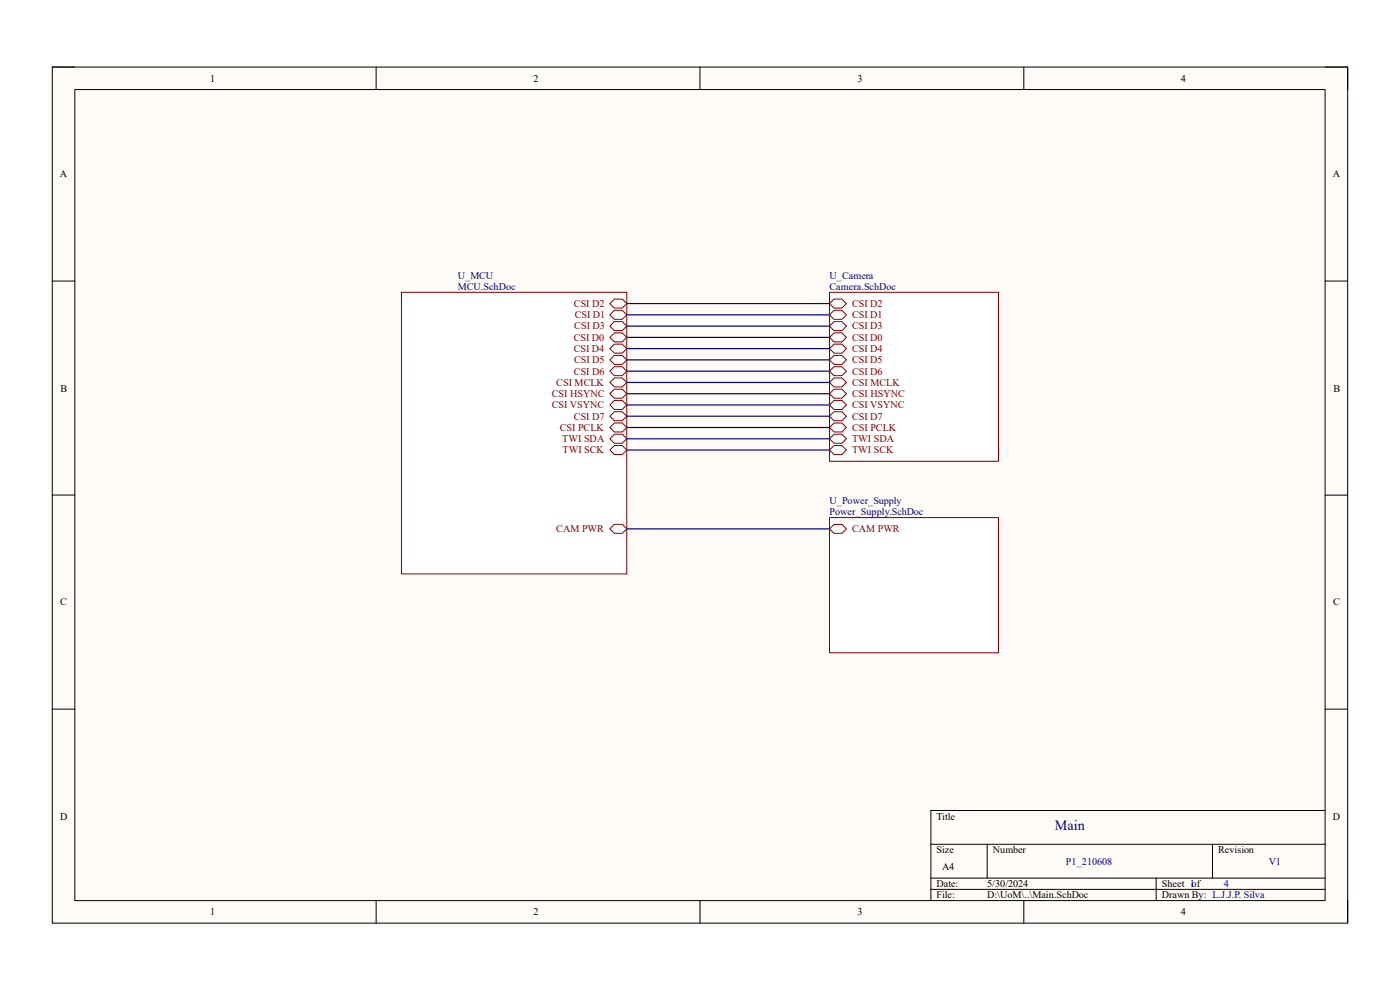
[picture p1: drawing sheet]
<svg xmlns="http://www.w3.org/2000/svg" width="297mm" height="210mm" viewBox="0 0 297 210" stroke-linecap="round" stroke-linejoin="round" font-family="sans-serif">
<path d="M11.1 14.2h274.8v181.6h-274.8z" fill-rule="evenodd" fill="#fffcf8"/>
<path d="M11.1 14.2h274.8v181.6h-274.8z" fill="none" stroke="#000" stroke-width=".21"/>
<path d="M15.9 19h265.2v172.1h-265.2z" fill-rule="evenodd" fill="#fffcf8"/>
<g fill="none" stroke="#000" stroke-width=".21">
<path d="M11.1 14.2h4.8M15.9 19h265.2v172.1h-265.2zM79.8 14.2v4.8M148.5 14.2v4.8M217.2 14.2v4.8M281.1 14.2h4.8v4.8M11.1 59.6h4.8M281.1 59.6h4.8M11.1 105h4.8M281.1 105h4.8M11.1 150.4h4.8M281.1 150.4h4.8"/>
<path d="M197.5 179.1h83.6M209.4 179.1v7.2M257.2 179.1v7.2M281.1 171.9h-83.6v19.2M79.8 191.1v4.7M148.5 191.1v4.7M197.5 186.3h83.6M197.5 188.7h83.6M217.2 191.1v4.7M245.3 186.3v4.8M285.9 191.1v4.7"/>
</g>
<path d="M176 62h35.8v35.9h-35.8z" fill-rule="evenodd" fill="#fff"/>
<path d="M176 62h35.8v35.9h-35.8z" fill="none" stroke="#800000" stroke-width=".21"/>
<path d="M176 64.4l.9-1h1.7l1 1-1 1h-1.7z" fill-rule="evenodd" fill="#fff"/>
<path d="M176 64.4l.9-1h1.7l1 1-1 1h-1.7z" fill="none" stroke="#800000" stroke-width=".21"/>
<path d="M176 66.8l.9-1h1.7l1 1-1 .9h-1.7z" fill-rule="evenodd" fill="#fff"/>
<path d="M176 66.8l.9-1h1.7l1 1-1 .9h-1.7z" fill="none" stroke="#800000" stroke-width=".21"/>
<path d="M176 69.2l.9-1h1.7l1 1-1 .9h-1.7z" fill-rule="evenodd" fill="#fff"/>
<path d="M176 69.2l.9-1h1.7l1 1-1 .9h-1.7z" fill="none" stroke="#800000" stroke-width=".21"/>
<path d="M176 71.6l.9-1h1.7l1 1-1 .9h-1.7z" fill-rule="evenodd" fill="#fff"/>
<path d="M176 71.6l.9-1h1.7l1 1-1 .9h-1.7z" fill="none" stroke="#800000" stroke-width=".21"/>
<path d="M176 74l.9-1h1.7l1 1-1 .9h-1.7z" fill-rule="evenodd" fill="#fff"/>
<path d="M176 74l.9-1h1.7l1 1-1 .9h-1.7z" fill="none" stroke="#800000" stroke-width=".21"/>
<path d="M176 76.3l.9-.9h1.7l1 .9-1 1h-1.7z" fill-rule="evenodd" fill="#fff"/>
<path d="M176 76.3l.9-.9h1.7l1 .9-1 1h-1.7z" fill="none" stroke="#800000" stroke-width=".21"/>
<path d="M176 78.7l.9-.9h1.7l1 .9-1 1h-1.7z" fill-rule="evenodd" fill="#fff"/>
<path d="M176 78.7l.9-.9h1.7l1 .9-1 1h-1.7z" fill="none" stroke="#800000" stroke-width=".21"/>
<path d="M176 81.1l.9-.9h1.7l1 .9-1 1h-1.7z" fill-rule="evenodd" fill="#fff"/>
<path d="M176 81.1l.9-.9h1.7l1 .9-1 1h-1.7z" fill="none" stroke="#800000" stroke-width=".21"/>
<path d="M176 83.5l.9-.9h1.7l1 .9-1 1h-1.7z" fill-rule="evenodd" fill="#fff"/>
<path d="M176 83.5l.9-.9h1.7l1 .9-1 1h-1.7z" fill="none" stroke="#800000" stroke-width=".21"/>
<path d="M176 85.9l.9-.9h1.7l1 .9-1 1h-1.7z" fill-rule="evenodd" fill="#fff"/>
<path d="M176 85.9l.9-.9h1.7l1 .9-1 1h-1.7z" fill="none" stroke="#800000" stroke-width=".21"/>
<path d="M176 88.3l.9-1h1.7l1 1-1 1h-1.7z" fill-rule="evenodd" fill="#fff"/>
<path d="M176 88.3l.9-1h1.7l1 1-1 1h-1.7z" fill="none" stroke="#800000" stroke-width=".21"/>
<path d="M176 90.7l.9-1h1.7l1 1-1 .9h-1.7z" fill-rule="evenodd" fill="#fff"/>
<path d="M176 90.7l.9-1h1.7l1 1-1 .9h-1.7z" fill="none" stroke="#800000" stroke-width=".21"/>
<path d="M176 93.1l.9-1h1.7l1 1-1 .9h-1.7z" fill-rule="evenodd" fill="#fff"/>
<path d="M176 93.1l.9-1h1.7l1 1-1 .9h-1.7z" fill="none" stroke="#800000" stroke-width=".21"/>
<path d="M176 95.5l.9-1h1.7l1 1-1 .9h-1.7z" fill-rule="evenodd" fill="#fff"/>
<path d="M176 95.5l.9-1h1.7l1 1-1 .9h-1.7z" fill="none" stroke="#800000" stroke-width=".21"/>
<path d="M176 109.8h35.8v28.7h-35.8z" fill-rule="evenodd" fill="#fff"/>
<path d="M176 109.8h35.8v28.7h-35.8z" fill="none" stroke="#800000" stroke-width=".21"/>
<path d="M176 112.2l.9-1h1.7l1 1-1 .9h-1.7z" fill-rule="evenodd" fill="#fff"/>
<path d="M176 112.2l.9-1h1.7l1 1-1 .9h-1.7z" fill="none" stroke="#800000" stroke-width=".21"/>
<path d="M85.2 62h47.8v59.8h-47.8z" fill-rule="evenodd" fill="#fff"/>
<path d="M85.2 62h47.8v59.8h-47.8z" fill="none" stroke="#800000" stroke-width=".21"/>
<path d="M129.4 76.3l.9-.9h1.7l1 .9-1 1h-1.7z" fill-rule="evenodd" fill="#fff"/>
<path d="M129.4 76.3l.9-.9h1.7l1 .9-1 1h-1.7z" fill="none" stroke="#800000" stroke-width=".21"/>
<path d="M129.4 74l.9-1h1.7l1 1-1 .9h-1.7z" fill-rule="evenodd" fill="#fff"/>
<path d="M129.4 74l.9-1h1.7l1 1-1 .9h-1.7z" fill="none" stroke="#800000" stroke-width=".21"/>
<path d="M129.4 66.8l.9-1h1.7l1 1-1 .9h-1.7z" fill-rule="evenodd" fill="#fff"/>
<path d="M129.4 66.8l.9-1h1.7l1 1-1 .9h-1.7z" fill="none" stroke="#800000" stroke-width=".21"/>
<path d="M129.4 64.4l.9-1h1.7l1 1-1 1h-1.7z" fill-rule="evenodd" fill="#fff"/>
<path d="M129.4 64.4l.9-1h1.7l1 1-1 1h-1.7z" fill="none" stroke="#800000" stroke-width=".21"/>
<path d="M129.4 69.2l.9-1h1.7l1 1-1 .9h-1.7z" fill-rule="evenodd" fill="#fff"/>
<path d="M129.4 69.2l.9-1h1.7l1 1-1 .9h-1.7z" fill="none" stroke="#800000" stroke-width=".21"/>
<path d="M129.4 90.7l.9-1h1.7l1 1-1 .9h-1.7z" fill-rule="evenodd" fill="#fff"/>
<path d="M129.4 90.7l.9-1h1.7l1 1-1 .9h-1.7z" fill="none" stroke="#800000" stroke-width=".21"/>
<path d="M129.4 83.5l.9-.9h1.7l1 .9-1 1h-1.7z" fill-rule="evenodd" fill="#fff"/>
<path d="M129.4 83.5l.9-.9h1.7l1 .9-1 1h-1.7z" fill="none" stroke="#800000" stroke-width=".21"/>
<path d="M129.4 85.9l.9-.9h1.7l1 .9-1 1h-1.7z" fill-rule="evenodd" fill="#fff"/>
<path d="M129.4 85.9l.9-.9h1.7l1 .9-1 1h-1.7z" fill="none" stroke="#800000" stroke-width=".21"/>
<path d="M129.4 88.3l.9-1h1.7l1 1-1 1h-1.7z" fill-rule="evenodd" fill="#fff"/>
<path d="M129.4 88.3l.9-1h1.7l1 1-1 1h-1.7z" fill="none" stroke="#800000" stroke-width=".21"/>
<path d="M129.4 78.7l.9-.9h1.7l1 .9-1 1h-1.7z" fill-rule="evenodd" fill="#fff"/>
<path d="M129.4 78.7l.9-.9h1.7l1 .9-1 1h-1.7z" fill="none" stroke="#800000" stroke-width=".21"/>
<path d="M129.4 112.2l.9-1h1.7l1 1-1 .9h-1.7z" fill-rule="evenodd" fill="#fff"/>
<path d="M129.4 112.2l.9-1h1.7l1 1-1 .9h-1.7z" fill="none" stroke="#800000" stroke-width=".21"/>
<path d="M129.4 81.1l.9-.9h1.7l1 .9-1 1h-1.7z" fill-rule="evenodd" fill="#fff"/>
<path d="M129.4 81.1l.9-.9h1.7l1 .9-1 1h-1.7z" fill="none" stroke="#800000" stroke-width=".21"/>
<path d="M129.4 71.6l.9-1h1.7l1 1-1 .9h-1.7z" fill-rule="evenodd" fill="#fff"/>
<path d="M129.4 71.6l.9-1h1.7l1 1-1 .9h-1.7z" fill="none" stroke="#800000" stroke-width=".21"/>
<path d="M129.4 93.1l.9-1h1.7l1 1-1 .9h-1.7z" fill-rule="evenodd" fill="#fff"/>
<path d="M129.4 93.1l.9-1h1.7l1 1-1 .9h-1.7z" fill="none" stroke="#800000" stroke-width=".21"/>
<path d="M129.4 95.5l.9-1h1.7l1 1-1 .9h-1.7z" fill-rule="evenodd" fill="#fff"/>
<path d="M129.4 95.5l.9-1h1.7l1 1-1 .9h-1.7z" fill="none" stroke="#800000" stroke-width=".21"/>
<g fill="none" stroke="#000080" stroke-width=".25">
<path d="M133 64.4h43M133 66.8h43M133 69.2h43M133 71.6h43M133 74h43M133 76.3h43M133 78.7h43M133 81.1h43M133 83.5h43M133 85.9h43M133 88.3h43M133 90.7h43"/>
<path d="M133 93.1h43M133 95.5h43M133 112.2h43"/>
</g>
<text font-size="3" fill="#000080" x="223.8" y="176.1">Main</text>
<g font-size="2.2">
<text x="44.6" y="17.3">1</text>
<text x="113.2" y="17.3">2</text>
<text x="181.9" y="17.3">3</text>
<text x="250.5" y="17.3">4</text>
<text x="12.7" y="37.6">A</text>
<text x="282.7" y="37.6">A</text>
<text x="12.8" y="83.1">B</text>
<text x="282.9" y="83.1">B</text>
<text x="12.8" y="128.4">C</text>
<text x="282.8" y="128.4">C</text>
<text x="12.7" y="173.9">D</text>
<text x="198.7" y="173.9">Title</text>
<text x="282.8" y="173.9">D</text>
<text x="198.7" y="181">Size</text>
<text x="199.9" y="184.6">A4</text>
<text x="210.6" y="181">Number</text>
<text x="258.4" y="181">Revision</text>
<text x="198.7" y="188.2">Date:</text>
<text x="198.7" y="190.6">File:</text>
<text x="209.4" y="190.6">D:\UoM\..\Main.SchDoc</text>
<text x="209.4" y="188.2">5/30/2024</text>
<text x="246.5" y="188.2">Sheet of</text>
<text x="246.5" y="190.6">Drawn By: L.J.J.P. Silva</text>
<text x="44.6" y="194.2">1</text>
<text x="113.2" y="194.2">2</text>
<text x="181.9" y="194.2">3</text>
<text x="250.5" y="194.2">4</text>
</g>
<g font-size="2.2" fill="#000080">
<text x="97.1" y="59.1">U_MCU</text>
<text x="176" y="59.1">U_Camera</text>
<text x="97.1" y="61.6">MCU.SchDoc</text>
<text x="176" y="61.6">Camera.SchDoc</text>
<text x="176" y="106.9">U_Power_Supply</text>
<text x="176" y="109.3">Power_Supply.SchDoc</text>
<text x="226.1" y="183.4">P1_210608</text>
<text x="269.2" y="183.4">V1</text>
<text x="252.4" y="188.2">1</text>
<text x="259.6" y="188.2">4</text>
</g>
<g font-size="2.2" fill="#800000">
<text x="121.8" y="65.1">CSI D2</text>
<text x="180.8" y="65.1">CSI D2</text>
<text x="121.8" y="69.9">CSI D3</text>
<text x="121.9" y="67.5">CSI D1</text>
<text x="180.8" y="67.5">CSI D1</text>
<text x="180.8" y="69.9">CSI D3</text>
<text x="121.7" y="74.7">CSI D4</text>
<text x="121.7" y="72.3">CSI D0</text>
<text x="121.8" y="77.1">CSI D5</text>
<text x="180.8" y="72.3">CSI D0</text>
<text x="180.8" y="74.7">CSI D4</text>
<text x="180.8" y="77.1">CSI D5</text>
<text x="118" y="81.9">CSI MCLK</text>
<text x="121.8" y="79.5">CSI D6</text>
<text x="180.8" y="79.5">CSI D6</text>
<text x="180.8" y="81.9">CSI MCLK</text>
<text x="117.1" y="84.2">CSI HSYNC</text>
<text x="117.1" y="86.6">CSI VSYNC</text>
<text x="121.8" y="89">CSI D7</text>
<text x="180.8" y="84.2">CSI HSYNC</text>
<text x="180.8" y="86.6">CSI VSYNC</text>
<text x="180.8" y="89">CSI D7</text>
<text x="118.7" y="91.4">CSI PCLK</text>
<text x="119.3" y="93.8">TWI SDA</text>
<text x="180.8" y="91.4">CSI PCLK</text>
<text x="180.8" y="93.8">TWI SDA</text>
<text x="119.3" y="96.2">TWI SCK</text>
<text x="180.8" y="96.2">TWI SCK</text>
<text x="118" y="112.9">CAM PWR</text>
<text x="180.8" y="112.9">CAM PWR</text>
</g>
</svg>
